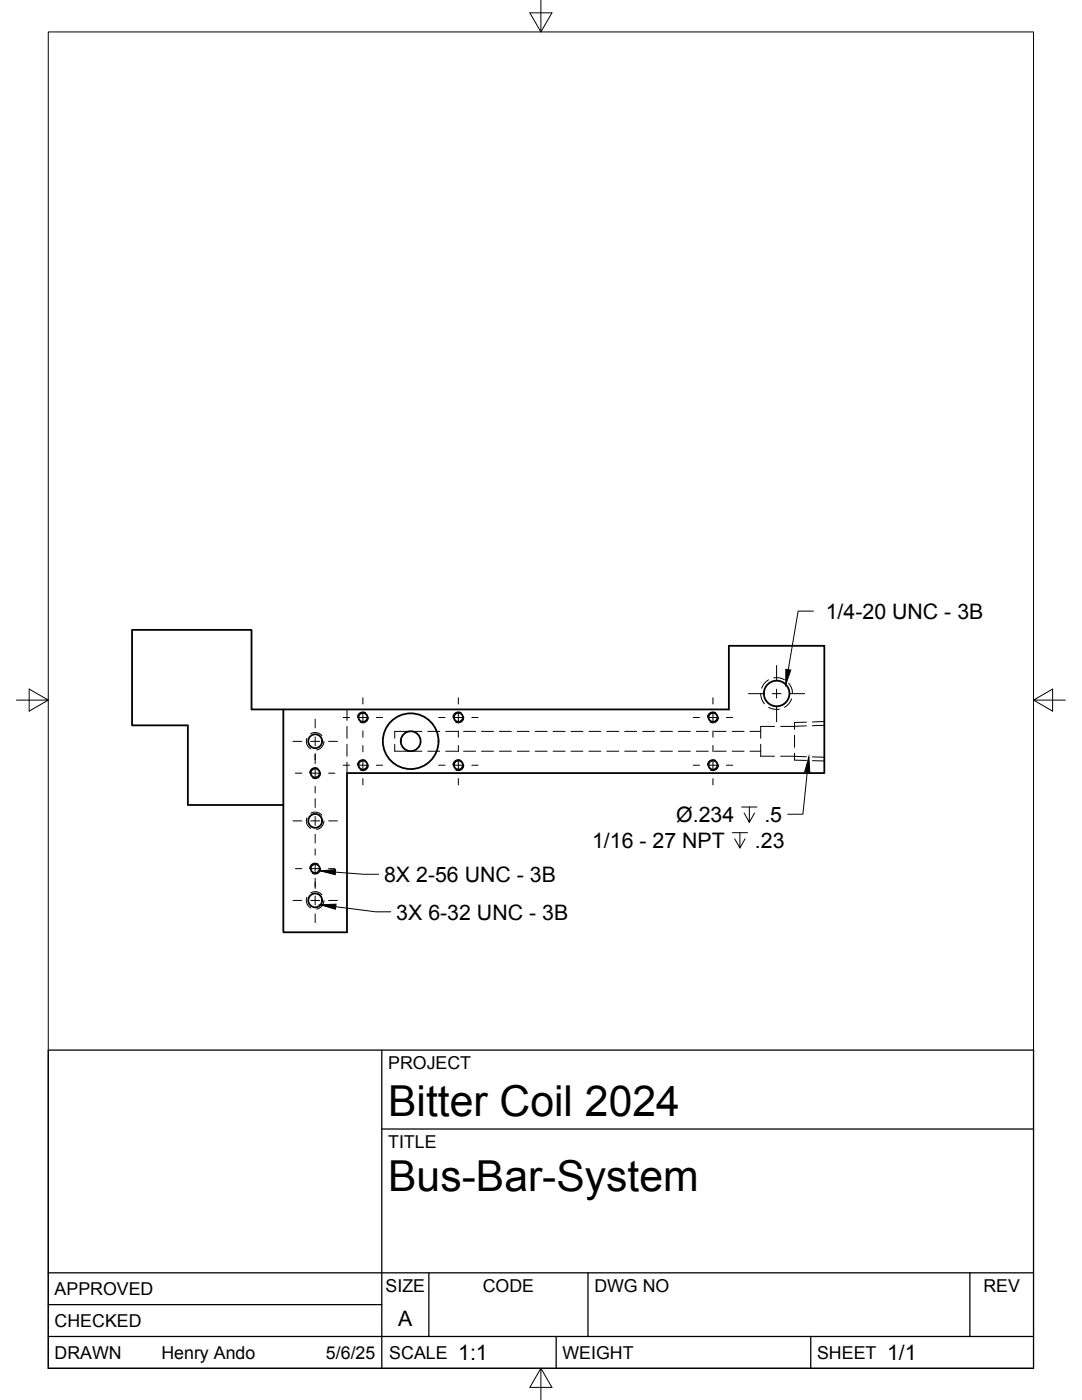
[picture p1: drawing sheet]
<svg xmlns="http://www.w3.org/2000/svg" width="216mm" height="279mm" viewBox="0 0 216 279" stroke-linecap="round" stroke-linejoin="round" font-family="sans-serif">
<!-- layer: Visible -->
<g fill="none" stroke="#000" stroke-width=".36">
<path d="M56.5 141.6h88.9v-12.7h19.1v25.4h-95.3v31.8h-12.7zM56.5 141.6h-6.3v-15.9h-23.8v19.1h11.1v15.9h19"/>
<circle cx="155" cy="138.4" r="2.55"/>
<circle cx="62.9" cy="147.9" r="1.39"/>
<circle cx="62.9" cy="154.3" r=".9"/>
<circle cx="72.4" cy="152.7" r=".9"/>
<circle cx="72.4" cy="143.2" r=".9"/>
<circle cx="81.9" cy="147.9" r="5.6"/>
<circle cx="81.9" cy="147.9" r="1.98"/>
<circle cx="91.5" cy="143.2" r=".9"/>
<circle cx="91.5" cy="152.7" r=".9"/>
<circle cx="142.3" cy="143.2" r=".9"/>
<circle cx="142.3" cy="152.7" r=".9"/>
<circle cx="62.9" cy="163.8" r="1.39"/>
<circle cx="62.9" cy="179.7" r="1.39"/>
<circle cx="62.9" cy="173.3" r=".9"/>
</g>
<!-- layer: Hidden -->
<g fill="none" stroke="#000" stroke-width=".2">
<path d="M151.8 138.4a3.3 3.3 0 0 0 .7 2.1M153.4 135.7l-.2 .1a2.99 2.99 0 0 0-1.2 1.6M154.4 135.3h.2a3.1 3.1 0 0 1 1.9 .4M157.4 136.4a2.95 2.95 0 0 1 .7 2M157.9 139.5v.2a3.2 3.2 0 0 1-1.4 1.5M61.2 147.3a1.73 1.73 0 0 0 .8 2.2M62 146.4a1.74 1.74 0 0 1 2.2 .4M63.4 153.4a1.1 1.1 0 0 0-1.6 .9M64 154.3a1.07 1.07 0 0 1-1.7 .9M64.6 147.9a1.74 1.74 0 0 1-1.4 1.8M69.2 141.6v2.2M69.2 145v2.3"/>
<path d="M69.2 148.5v2.4M69.2 152.1v2.2M73 142.2a1.1 1.1 0 0 0-1.7 1M73 151.8a1.1 1.1 0 0 0-1.7 .9M73.5 143.2a1.09 1.09 0 0 1-1.6 .9M73.5 152.7a1.07 1.07 0 0 1-1.6 .9M78.8 148.5v1.4h3M81.8 146h-3v1.3M82 149.9h2.2M82 146h2.2M85.4 149.9h2.3M85.4 146h2.3"/>
<path d="M88.9 149.9h2.4M88.9 146h2.4M92 142.2a1.1 1.1 0 0 0-1.6 1M92 151.8a1.1 1.1 0 0 0-1.6 .9M92.5 149.9h2.4M92.5 146h2.4M92.5 143.2a1.09 1.09 0 0 1-1.6 .9M92.5 152.7a1.07 1.07 0 0 1-1.6 .9M96.1 149.9h2.4M96.1 146h2.4M99.7 149.9h2.3M99.7 146h2.3"/>
<path d="M103.2 149.9h2.4M103.2 146h2.4M106.8 149.9h2.4M106.8 146h2.4M110.4 149.9h2.4M110.4 146h2.4M113.9 149.9h2.4M113.9 146h2.4M117.5 149.9h2.4M117.5 146h2.4M121.1 149.9h2.4M121.1 146h2.4"/>
<path d="M124.7 149.9h2.3M124.7 146h2.3M128.2 149.9h2.4M128.2 146h2.4M131.8 149.9h2.4M131.8 146h2.4M135.4 149.9h2.4M135.4 146h2.4M138.9 149.9h2.4M138.9 146h2.4M142.5 149.9h2.4M142.5 146h2.4"/>
<path d="M142.8 151.8a1.08 1.08 0 0 0-1.6 .9M142.8 142.2a1.08 1.08 0 0 0-1.6 1M143.4 152.7a1.09 1.09 0 0 1-1.7 .9M143.4 143.2a1.11 1.11 0 0 1-1.7 .9M146.1 149.9h2.4M146.1 146h2.4M149.6 149.9h2.2M149.6 146h2.2M151.8 148.5v2.4h2.8M153.4 141.2l1.2 .4 .9-.1M154.6 145h-2.8v2.3M155.8 150.9h2.7"/>
<path d="M158.5 144.2v1.4M158.5 146.7v2.4M158.5 150.3v1.4M158.5 150.9l2.4 .1M160.9 144.9l-5.1 .1M162.1 151l2.4 .1M164.5 144.8h-2.4M61.2 163.2a1.73 1.73 0 0 0 .8 2.1M61.2 179.1a1.73 1.73 0 0 0 .8 2.1M62 162.3a1.71 1.71 0 0 1 2.2 .4M62 178.2a1.71 1.71 0 0 1 2.2 .4M63.4 172.4a1.1 1.1 0 0 0-1.6 .9"/>
<path d="M64 173.4a1.07 1.07 0 0 1-1.7 .9M64.6 163.8a1.73 1.73 0 0 1-1.4 1.7M64.6 179.7a1.73 1.73 0 0 1-1.4 1.7"/>
</g>
<!-- layer: Hidden Narrow -->
<path d="M158.5 151.7l2.4 .1M160.9 144.1l-2.4 .1M162.1 151.8l2.4 .1M164.5 144l-2.4 .1" fill="none" stroke="#000" stroke-width=".2"/>
<!-- layer: Border -->
<path d="M9.6 6.4h196.6v266.7h-196.6zM107.9 0v6.4l-2.2-3.8h4.4l-2.2 3.8M3.3 139.7h6.3l-3.8-2.2v4.4l3.8-2.2M206.2 139.7l3.8 2.2v-4.4l-3.8 2.2h6.4M107.9 273.1l2.2 3.8h-4.4l2.2-3.8v6.3" fill="none" stroke="#000" stroke-width=".2"/>
<!-- layer: Titleblock -->
<path d="M9.6 209.6h196.6v63.5h-196.6zM76.2 209.6v63.5M76.2 225.3h130M9.6 254h196.6M85.6 254v12.7M117.3 254v12.7M193.5 254v12.7M9.6 266.7h196.6M9.6 260.4h66.6M111 266.7v6.4M161.8 266.7v6.4" fill="none" stroke="#000" stroke-width=".25"/>
<!-- layer: Smart Centers -->
<g fill="none" stroke="#000" stroke-width=".2">
<path d="M72.4 139.3v1.2M91.5 139.3v1.2M142.3 139.3v1.2M149.4 138.4h2.9M154.1 138.4h1.8M155 132.8v2.9M155 137.5v1.8M157.6 138.4h3M58.5 148h1.7M58.9 154.3h1.3M62 148h1.8M62 154.3h1.8"/>
<path d="M62.9 143.5v1.8M62.9 147.1v1.7M62.9 150.4v2M62.9 153.4v1.8M62.9 157v1.2M62.9 159.4v1.7M65.6 148h1.7M65.6 154.3h1.2M68.5 143.2h1.2M68.5 152.7h1.2M71.5 143.2h1.8M71.5 152.7h1.8"/>
<path d="M72.4 142.3v1.8M72.4 145.9v1.2M72.4 148.8v1.2M72.4 151.8v1.8M72.4 155.4v1.3M75.1 143.2h1.2M75.1 152.7h1.2M87.5 143.2h1.3M87.5 152.7h1.3M90.6 143.2h1.8M90.6 152.7h1.8M91.5 142.3v1.8"/>
<path d="M91.5 145.9v1.2M91.5 148.8v1.2M91.5 151.8v1.8M91.5 155.4v1.3M94.1 143.2h1.3M94.1 152.7h1.3M138.3 143.2h1.3M138.3 152.7h1.3M141.4 143.2h1.8M141.4 152.7h1.8M142.3 142.3v1.8M142.3 145.9v1.2"/>
<path d="M142.3 148.8v1.2M142.3 151.8v1.8M142.3 155.4v1.3M144.9 143.2h1.3M144.9 152.7h1.3M155 141.1v2.9M58.5 163.8h1.7M58.5 179.7h1.7M58.9 173.4h1.3M62 163.8h1.8M62 179.7h1.8M62 173.4h1.8"/>
<path d="M62.9 162.9v1.8M62.9 166.5v1.8M62.9 169.4v1.3M62.9 172.5v1.7M62.9 175.3v2M62.9 178.8v1.8M65.6 163.8h1.7M65.6 179.7h1.7M65.6 173.4h1.2M62.9 182.4v1.7"/>
</g>
<!-- layer: Hole Notes -->
<path d="M156.8 133.6l1 .1-1 3zM161.4 151l.2 3.1-1-.1zM63.9 173.8l3.1-.3-.1 1.1zM64 180.6l3.1-.2-.2 1.1z" fill="#000" stroke="#000" stroke-width=".2"/>
<path d="M162.3 122h-3l-2 11.6M161.1 154.1l-.9 8.4h-3M66.9 174.1l5.6 .4h3M146.1 166.2h3.1M147.6 166.2v3l-1-1.8M148 161.1h3M148.7 167.4l-1.1 1.8M149.5 161.1v3l-1-1.8M150.6 162.3l-1.1 1.8M67 181l7.9 1h3.1" fill="none" stroke="#000" stroke-width=".2"/>
<g font-size="8.5">
<text x="77.4" y="222.8">Bitter Coil 2024</text>
<text x="77.4" y="237.8">Bus-Bar-System</text>
</g>
<g font-size="4.3">
<text x="164.8" y="123.5">1/4-20 UNC - 3B</text>
<text x="134.9" y="164.1">Ø.234</text>
<text x="152.5" y="164.1">.5</text>
<text x="118.1" y="169.2">1/16 - 27 NPT</text>
<text x="150.6" y="169.2">.23</text>
<text x="76.6" y="176">8X 2-56 UNC - 3B</text>
<text x="79.1" y="183.5">3X 6-32 UNC - 3B</text>
<text x="79.5" y="264.5">A</text>
<text x="91.4" y="271.4">1:1</text>
<text x="177" y="271.4">1/1</text>
</g>
<g font-size="3.5">
<text x="77.4" y="213.4">PROJECT</text>
<text x="77.4" y="229.1">TITLE</text>
<text x="76.9" y="257.8">SIZE</text>
<text x="96.3" y="257.8">CODE</text>
<text x="118.6" y="257.8">DWG NO</text>
<text x="196.2" y="257.8">REV</text>
<text x="10.9" y="258.5">APPROVED</text>
<text x="10.9" y="264.8">CHECKED</text>
<text x="10.9" y="271.2">DRAWN</text>
<text x="32.2" y="271.2">Henry Ando</text>
<text x="65" y="271.2">5/6/25</text>
<text x="77.7" y="271.2">SCALE</text>
<text x="112.2" y="271.2">WEIGHT</text>
<text x="163" y="271.2">SHEET</text>
</g>
</svg>
